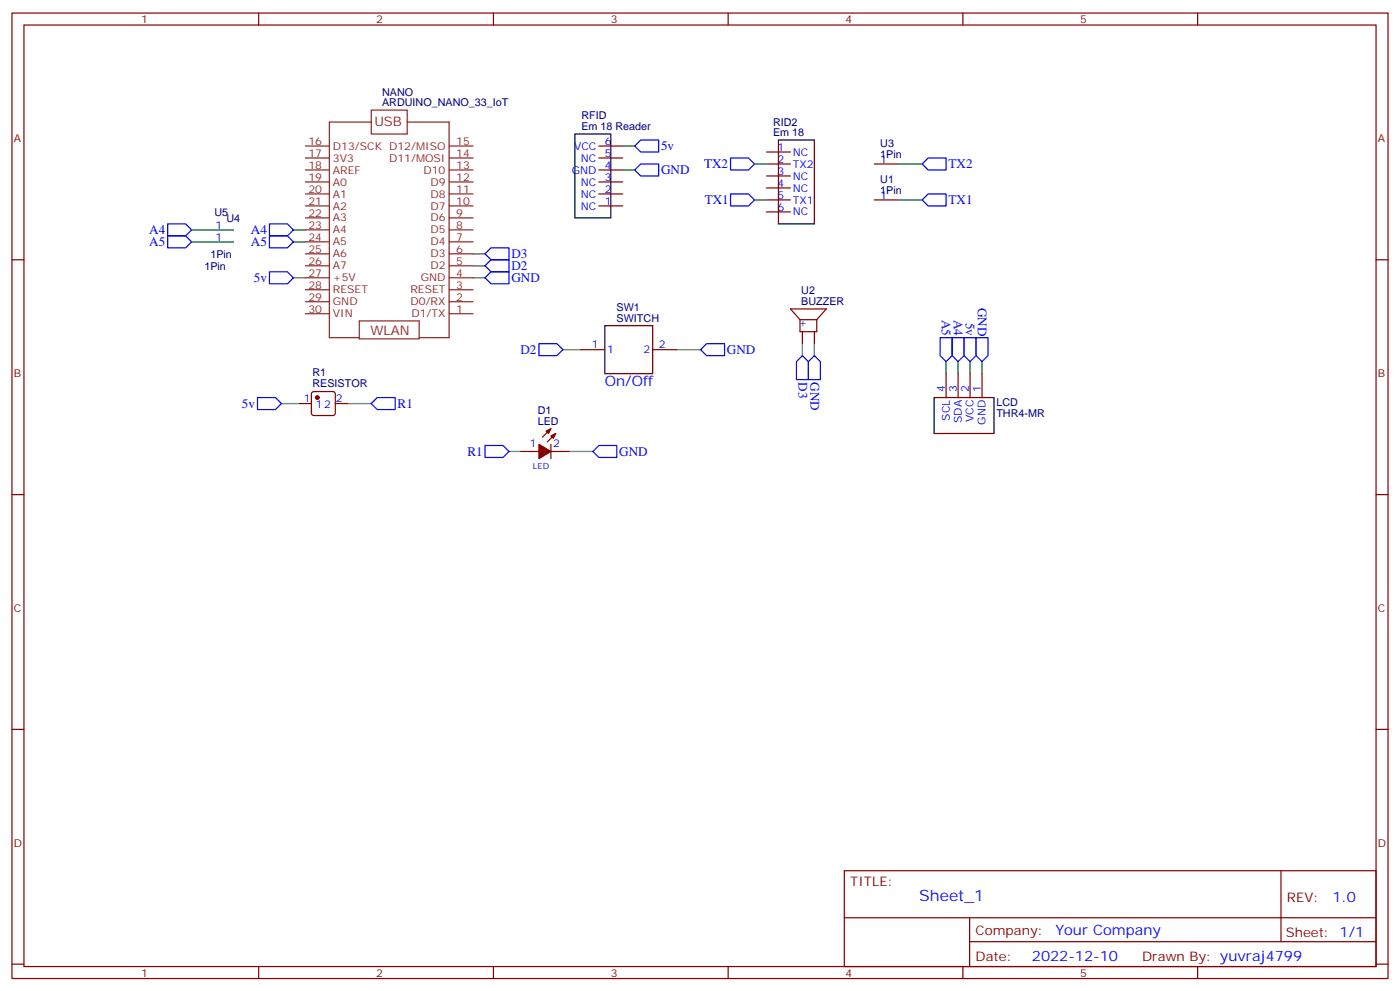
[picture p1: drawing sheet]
<svg xmlns="http://www.w3.org/2000/svg" width="412mm" height="292mm" viewBox="0 0 412 292" stroke-linecap="round" stroke-linejoin="round" font-family="sans-serif">
<g fill="none" stroke="#870000" stroke-width=".35">
<path d="M3.5 3.8h405.4v284.4h-405.4zM7.1 7.4h398.2v277.3h-398.2zM76.2 3.8v3.6M145.3 3.8v3.6M214.5 3.8v3.6M283.6 3.8v3.6M352.8 3.8v3.6M176.4 57.1h7M176.4 53.6h7M176.4 50.1h7M176.4 46.5h7M176.4 43h7"/>
<path d="M225.8 44.8h7M225.8 48.3h7M225.8 51.8h7M225.8 55.4h7M225.8 58.9h7M257.5 48.3h7.1M257.5 58.9h7.1M3.5 76.5h3.6M61.7 71.2h7.1M61.7 67.7h7.1M176.4 60.6h7M225.8 62.4h7"/>
<path d="M405.3 76.5h3.6M235.7 94.2v3.5h4.9v-3.5M235.7 94.2h4.9M235.7 94.2l-2.9-3.2h10.6l-2.8 3.2M236.4 97.7v3.5M239.9 97.7v3.5M88.2 118.9h3.5M92 115.5l.4-.2h5.7l.5 .2 .2 .5v5.7l-.3 .5-.4 .2h-5.7l-.5-.3-.2-.4v-5.7zM98.8 118.9h3.5M171.1 103h7.1M192.3 103h7M278.7 110v7.1"/>
<path d="M282.2 110v7.1M285.8 110v7.1M289.3 110v7.1M153.5 133h5.2M162.3 133h5.3M162.3 126.3l-2.5 2.4M162.3 130.8v4.3M163.7 127.7l-2.5 2.4M3.5 145.7h3.6M405.3 145.7h3.6M3.5 214.8h3.6M405.3 214.8h3.6"/>
<path d="M248.7 256.4h156.6v28.3h-156.6zM377.3 256.5v20.8M248.7 270.3h156.5M285.6 277.3h119.6M285.6 270.3v14.1M3.5 284h3.6M76.2 284.7v3.5M145.3 284.7v3.5M214.5 284.7v3.5M283.6 284.7v3.5M352.8 284.7v3.5M405.3 284h3.6"/>
</g>
<g fill="none" stroke="#008700" stroke-width=".35">
<path d="M183.4 50.1h3.6M183.4 43h3.6M222.2 48.3h3.6M222.2 58.9h3.6M264.6 48.3h7M264.6 58.9h7M56.4 71.2h12.4M56.4 67.7h12.4M86.4 71.2h3.6M86.4 67.7h3.6M139.3 74.8h3.6M139.3 78.3h3.6"/>
<path d="M86.4 81.8h3.6M139.3 81.8h3.6M82.9 118.9h5.3M102.3 118.9h7.1M165.8 103h5.3M199.3 103h7.1M236.4 101.2v3.5M239.9 101.2v3.5M278.7 106.5v3.5M282.2 106.5v3.5M285.8 106.5v3.5M289.3 106.5v3.5"/>
<path d="M149.9 133h3.6M167.6 133h7"/>
</g>
<g fill="#870000" stroke="#870000" stroke-width=".35">
<path d="M158.7 130.8l3.6 2.2-3.6 2.1z"/>
<path d="M162.3 128.4l1.4-.7-.7 1.4z"/>
<path d="M160.9 127l1.4-.7-.7 1.4z"/>
<circle cx="93.5" cy="117.1" r=".53"/>
</g>
<path d="M169.3 39.5h10.6v24.7h-10.6zM229.3 41.2h10.6v24.7h-10.6zM178.2 95.9h14.1v14.1h-14.1zM275.2 117.1h17.6v10.6h-17.6z" fill="none" stroke="#000" stroke-width=".35"/>
<g fill="none" stroke="#00f" stroke-width=".35">
<path d="M187 50.1l1.7-1.8h5.3v3.5h-5.3zM187 43l1.7-1.8h5.3v3.6h-5.3zM215.2 57.1h5.3l1.7 1.8-1.7 1.7h-5.3zM215.2 46.5h5.3l1.7 1.8-1.7 1.8h-5.3zM271.6 58.9l1.8-1.8h5.3v3.5h-5.3zM271.6 48.3l1.8-1.8h5.3v3.6h-5.3zM49.4 69.5h5.3l1.7 1.7-1.7 1.8h-5.3zM49.4 65.9h5.3l1.7 1.8-1.7 1.8h-5.3zM79.4 69.5h5.3l1.7 1.7-1.7 1.8h-5.3zM79.4 65.9h5.3l1.7 1.8-1.7 1.8h-5.3zM142.9 78.3l1.7-1.8h5.3v3.5h-5.3zM144.6 73h5.3v3.5h-5.3l-1.7-1.7z"/>
<path d="M79.4 80h5.3l1.7 1.8-1.7 1.8h-5.3zM142.9 81.8l1.7-1.8h5.3v3.6h-5.3zM276.9 99.4h3.6v5.3l-1.8 1.8-1.8-1.8zM280.5 99.4h3.5v5.3l-1.8 1.8-1.7-1.8zM284 99.4h3.5v5.3l-1.7 1.8-1.8-1.8zM287.5 99.4h3.5v5.3l-1.7 1.8-1.8-1.8zM75.8 117.1h5.3l1.8 1.8-1.8 1.7h-5.3zM109.4 118.9l1.7-1.8h5.3v3.5h-5.3zM158.7 101.2h5.3l1.8 1.8-1.8 1.7h-5.3zM206.4 103l1.7-1.8h5.3v3.5h-5.3zM236.4 104.7l1.7 1.8v5.3h-3.5v-5.3zM239.9 104.7l1.8 1.8v5.3h-3.6v-5.3z"/>
<path d="M142.9 131.2h5.3l1.7 1.8-1.7 1.7h-5.3zM174.6 133l1.8-1.8h5.3v3.5h-5.3z"/>
</g>
<g fill="none" stroke="#8c2424" stroke-width=".35">
<path d="M109.4 32.4h10.5v7.1h-10.5zM109.4 35.9h-12.4v63.5h8.8M119.9 35.9h12.4v63.5h-8.8M90 46.5h7M90 50.1h7M90 53.6h7M90 57.1h7M90 43h7M132.3 46.5h7M132.3 50.1h7M132.3 53.6h7M132.3 57.1h7"/>
<path d="M132.3 43h7M90 60.6h7M90 64.2h7M90 67.7h7M90 71.2h7M90 74.8h7M90 78.3h7M132.3 60.6h7M132.3 64.2h7M132.3 67.7h7M132.3 71.2h7M132.3 74.8h7"/>
<path d="M132.3 78.3h7M90 81.8h7M90 85.3h7M90 88.9h7M90 92.4h7M105.8 94.5h17.7v5.3h-17.7zM132.3 81.8h7M132.3 85.3h7M132.3 88.9h7M132.3 92.4h7"/>
</g>
<text font-size="4.6" fill="#00f" x="270.8" y="265.5">Sheet_1</text>
<g font-size="4.2" fill="#00f">
<text x="178.2" y="113.6">On/Off</text>
<text x="392.5" y="265.7">1.0</text>
<text x="310.9" y="275.3">Your Company</text>
<text x="304" y="283.1">2022-12-10</text>
</g>
<g font-size="3.9" fill="#8d2323">
<text x="110.3" y="37">USB</text>
<text x="109.1" y="98.8">WLAN</text>
</g>
<g font-size="3.9" fill="#00f">
<text x="194.7" y="44.3">5v</text>
<text x="194.7" y="51.3">GND</text>
<text x="207.4" y="49.6">TX2</text>
<text x="279.4" y="49.5">TX2</text>
<text x="207.6" y="60.1">TX1</text>
<text x="279.4" y="60.1">TX1</text>
<text x="43.9" y="69">A4</text>
<text x="73.9" y="69">A4</text>
<text x="43.9" y="72.5">A5</text>
<text x="73.9" y="72.5">A5</text>
<text x="150.6" y="76">D3</text>
<text x="74.8" y="83.1">5v</text>
<text x="150.6" y="79.5">D2</text>
<text x="150.6" y="83.1">GND</text>
<text x="277.4" y="94.1" transform="rotate(90 277.4 94.1)">A5</text>
<text x="280.9" y="94.1" transform="rotate(90 280.9 94.1)">A4</text>
<text x="284.5" y="95" transform="rotate(90 284.5 95)">5v</text>
<text x="288" y="90.6" transform="rotate(90 288 90.6)">GND</text>
<text x="153.3" y="104.2">D2</text>
<text x="214.1" y="104.2">GND</text>
<text x="235.2" y="112.5" transform="rotate(90 235.2 112.5)">D3</text>
<text x="238.7" y="112.5" transform="rotate(90 238.7 112.5)">GND</text>
<text x="71.3" y="120.1">5v</text>
<text x="117.1" y="120.1">R1</text>
<text x="137.7" y="134.2">R1</text>
<text x="182.4" y="134.2">GND</text>
</g>
<g font-size="3.9" fill="#800">
<text x="250.5" y="261">TITLE:</text>
<text x="379.1" y="265.7">REV:</text>
<text x="287.4" y="275.2">Company:</text>
<text x="378.7" y="275.8">Sheet: 1/1</text>
<text x="287.4" y="282.9">Date:</text>
<text x="336.4" y="283">Drawn By: yuvraj4799</text>
</g>
<g font-size="3.2" fill="#800">
<text x="41.6" y="6.8">1</text>
<text x="110.8" y="6.8">2</text>
<text x="179.9" y="6.8">3</text>
<text x="249.1" y="6.8">4</text>
<text x="318.2" y="6.8">5</text>
<text x="4.1" y="41.9">A</text>
<text x="405.9" y="41.9">A</text>
<text x="4.1" y="111.1">B</text>
<text x="405.9" y="111.1">B</text>
<text x="4.1" y="180.2">C</text>
<text x="405.9" y="180.2">C</text>
<text x="4.1" y="249.4">D</text>
<text x="405.9" y="249.4">D</text>
<text x="41.6" y="287.7">1</text>
<text x="110.8" y="287.7">2</text>
<text x="179.9" y="287.7">3</text>
<text x="249.1" y="287.7">4</text>
<text x="318.2" y="287.7">5</text>
</g>
<g font-size="3.2" fill="#000080">
<text x="112.5" y="28.2">NANO</text>
<text x="112.5" y="31.4">ARDUINO_NANO_33_IoT</text>
<text x="171.3" y="35.2">RFID</text>
<text x="171.3" y="38.4">Em 18 Reader</text>
<text x="227.7" y="40.2">Em 18</text>
<text x="227.7" y="37">RID2</text>
<text x="259.3" y="46.5">1Pin</text>
<text x="259.3" y="43.3">U3</text>
<text x="259.3" y="53.9">U1</text>
<text x="259.3" y="57.1">1Pin</text>
<text x="63.2" y="63.6">U5</text>
<text x="66.7" y="65.3">U4</text>
<text x="62" y="75.9">1Pin</text>
<text x="60.2" y="79.4">1Pin</text>
<text x="236" y="89.9">BUZZER</text>
<text x="236" y="86.7">U2</text>
<text x="181.6" y="94.9">SWITCH</text>
<text x="181.6" y="91.7">SW1</text>
<text x="92" y="110.9">R1</text>
<text x="92" y="114.1">RESISTOR</text>
<text x="293.5" y="119.6">LCD</text>
<text x="158.4" y="125.2">LED</text>
<text x="158.4" y="121.9">D1</text>
<text x="293.5" y="122.8">THR4-MR</text>
</g>
<g font-size="3.2" fill="#8d2323">
<text x="90.9" y="46.2">17</text>
<text x="90.9" y="42.7">16</text>
<text x="98.1" y="47.6">3V3</text>
<text x="98.1" y="44.1">D13/SCK D12/MISO</text>
<text x="114.6" y="47.6">D11/MOSI</text>
<text x="134.4" y="46.2">14</text>
<text x="134.4" y="42.7">15</text>
<text x="90.9" y="53.2">19</text>
<text x="90.9" y="49.7">18</text>
<text x="98.1" y="51.1">AREF</text>
<text x="124.8" y="51.1">D10</text>
<text x="134.4" y="49.7">13</text>
<text x="134.4" y="53.2">12</text>
<text x="90.9" y="56.8">20</text>
<text x="98.1" y="58.2">A1</text>
<text x="98.1" y="54.6">A0</text>
<text x="126.8" y="54.6">D9</text>
<text x="126.8" y="58.2">D8</text>
<text x="134.4" y="56.8">11</text>
<text x="90.9" y="63.8">22</text>
<text x="90.9" y="60.3">21</text>
<text x="98.1" y="65.2">A3</text>
<text x="98.1" y="61.7">A2</text>
<text x="126.8" y="61.7">D7</text>
<text x="126.8" y="65.2">D6</text>
<text x="134.4" y="60.3">10</text>
<text x="134.4" y="63.8">9</text>
<text x="90.9" y="70.9">24</text>
<text x="90.9" y="67.3">23</text>
<text x="98.1" y="68.8">A4</text>
<text x="126.8" y="68.8">D5</text>
<text x="134.4" y="67.3">8</text>
<text x="134.4" y="70.9">7</text>
<text x="90.9" y="77.9">26</text>
<text x="90.9" y="74.4">25</text>
<text x="98.1" y="75.8">A6</text>
<text x="98.1" y="72.3">A5</text>
<text x="126.8" y="72.3">D4</text>
<text x="126.8" y="75.8">D3</text>
<text x="134.4" y="74.4">6</text>
<text x="134.4" y="77.9">5</text>
<text x="90.9" y="81.5">27</text>
<text x="98.1" y="82.9">+5V</text>
<text x="98.1" y="79.3">A7</text>
<text x="124" y="82.9">GND</text>
<text x="126.8" y="79.3">D2</text>
<text x="134.4" y="81.5">4</text>
<text x="90.9" y="88.5">29</text>
<text x="90.9" y="85">28</text>
<text x="98.1" y="89.9">GND</text>
<text x="98.1" y="86.4">RESET</text>
<text x="120.9" y="86.4">RESET</text>
<text x="120.9" y="89.9">D0/RX</text>
<text x="134.4" y="85">3</text>
<text x="134.4" y="88.5">2</text>
<text x="90.9" y="92">30</text>
<text x="98.1" y="93.5">VIN</text>
<text x="121.2" y="93.5">D1/TX</text>
<text x="134.4" y="92">1</text>
</g>
<g font-size="3.2" fill="#00f">
<text x="169.1" y="44.1">VCC</text>
<text x="171.1" y="47.6">NC</text>
<text x="178.2" y="46.2">5</text>
<text x="178.2" y="42.7">6</text>
<text x="229.1" y="44.4">1</text>
<text x="229.1" y="47.9">2</text>
<text x="233.5" y="45.8">NC</text>
<text x="259.3" y="47.9">1</text>
<text x="168.4" y="51.1">GND</text>
<text x="178.2" y="53.2">3</text>
<text x="178.2" y="49.7">4</text>
<text x="229.1" y="51.5">3</text>
<text x="233.5" y="49.4">TX2</text>
<text x="233.5" y="52.9">NC</text>
<text x="171.1" y="58.2">NC</text>
<text x="171.1" y="54.6">NC</text>
<text x="178.2" y="56.8">2</text>
<text x="229.1" y="55">4</text>
<text x="229.1" y="58.5">5</text>
<text x="233.5" y="56.4">NC</text>
<text x="233.5" y="59.9">TX1</text>
<text x="259.3" y="58.5">1</text>
<text x="171.1" y="61.7">NC</text>
<text x="178.2" y="60.3">1</text>
<text x="229.1" y="62.1">6</text>
<text x="233.5" y="63.5">NC</text>
<text x="63.5" y="70.9">1</text>
<text x="63.5" y="67.3">1</text>
<text x="237.4" y="96.6" transform="rotate(-90 237.4 96.6)">+</text>
<text x="174.4" y="102.6">1</text>
<text x="178.9" y="104">1</text>
<text x="189.5" y="104">2</text>
<text x="194" y="102.6">2</text>
<text x="89.5" y="118.5">1</text>
<text x="99" y="118.5">2</text>
<text x="278.3" y="115.3" transform="rotate(-90 278.3 115.3)">4</text>
<text x="281.9" y="115.3" transform="rotate(-90 281.9 115.3)">3</text>
<text x="285.4" y="115.3" transform="rotate(-90 285.4 115.3)">2</text>
<text x="288.9" y="115.3" transform="rotate(-90 288.9 115.3)">1</text>
<text x="93" y="120.3">12</text>
<text x="279.8" y="123.9" transform="rotate(-90 279.8 123.9)">SCL</text>
<text x="283.3" y="124.6" transform="rotate(-90 283.3 124.6)">SDA</text>
<text x="286.8" y="124.4" transform="rotate(-90 286.8 124.4)">VCC</text>
<text x="290.3" y="125.1" transform="rotate(-90 290.3 125.1)">GND</text>
<text x="156" y="131.6">1</text>
<text x="163" y="131.6">2</text>
</g>
<text font-size="2.5" fill="#00f" x="157" y="138">LED</text>
</svg>
